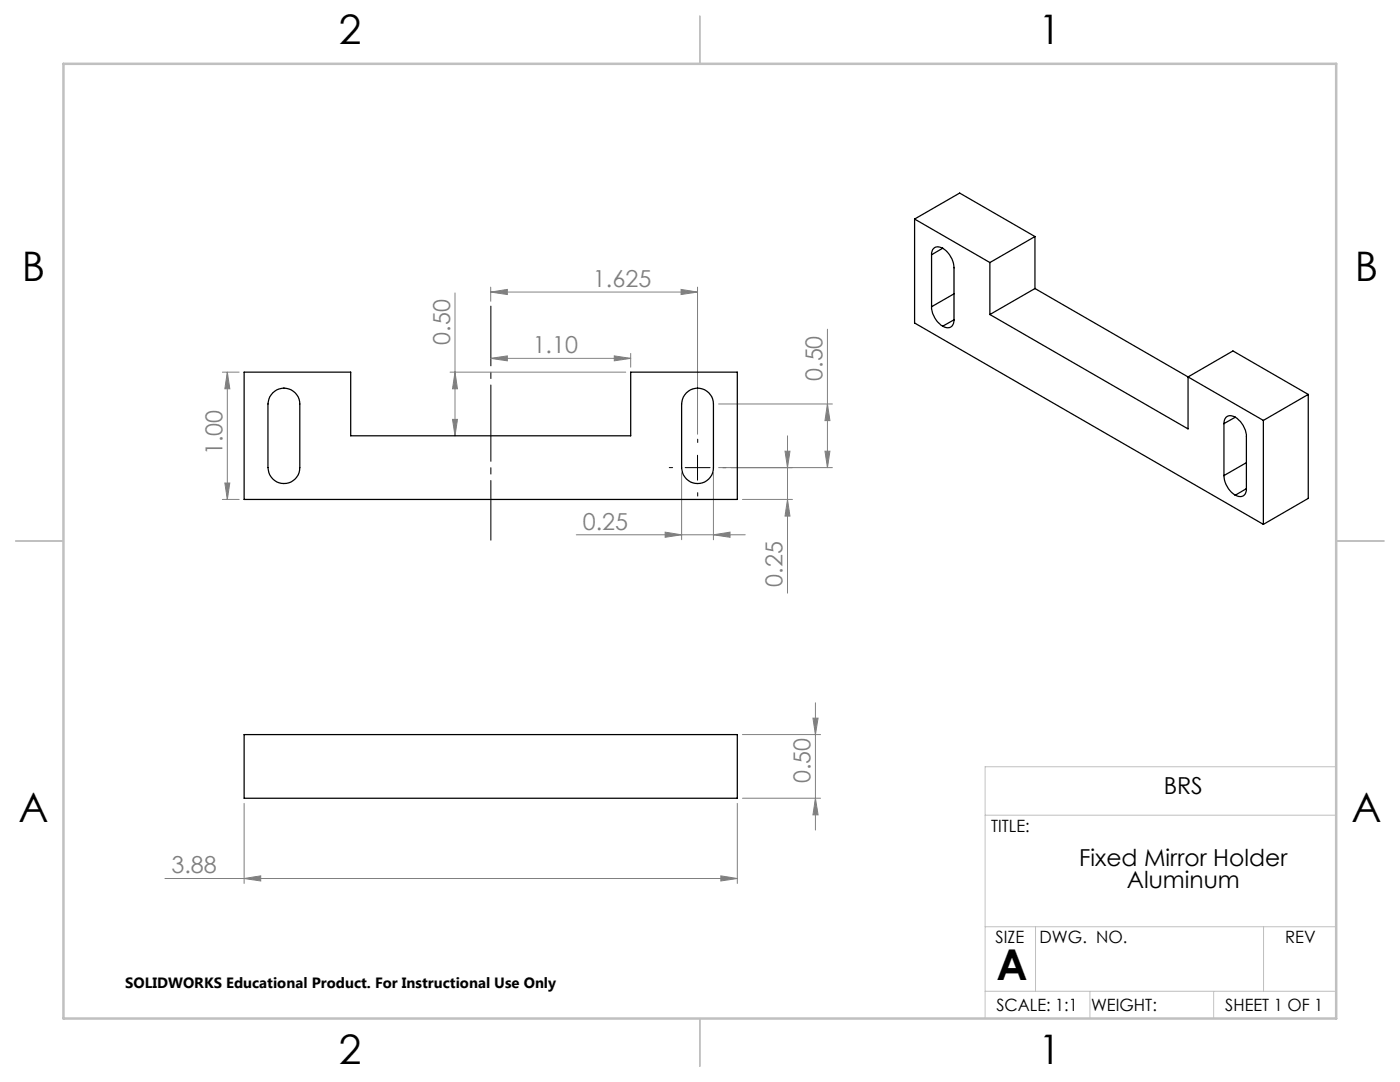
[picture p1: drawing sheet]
<svg xmlns="http://www.w3.org/2000/svg" width="279mm" height="216mm" viewBox="0 0 279 216" stroke-linecap="round" stroke-linejoin="round" font-family="sans-serif">
<g fill="none" stroke="#808080" stroke-width=".2">
<path d="M90.8 58.5v28.5M97.9 58.3l3.3-.6v1.1zM97.9 57.3v2.8M97.9 58.3h41.3M135.9 57.7l3.3 .6-3.3 .5zM139.2 57.3v29.3M44.4 74.3h3.3M45.4 74.3v25.4M45.4 74.3l.5 3.3h-1zM89.8 74.3h35.1M90.8 74.3l.5 3.3h-1zM97.9 71.5l3.3-.5v1z"/>
<path d="M97.9 71.5h28M122.6 71l3.3 .5-3.3 .5zM125.9 70.5v2.8M165.1 65.7v27.6M44.4 99.7h3.3M44.9 96.4h1l-.5 3.3zM90.3 83.7h1l-.5 3.3zM136 94.3v13.4M142.4 94.3v13.4M143.4 80.6h22.7M143.4 93.3h22.7M148.2 99.7h10"/>
<path d="M156.7 90h1l-.5 3.3zM157.2 87v31.4M157.2 99.7l.5 3.3h-1zM164.6 90h1l-.5 3.3zM165.1 80.6l.5 3.3h-1zM115 106.7h33.7M132.8 106.2l3.2 .5-3.2 .5zM142.4 106.7l3.3-.5v1zM148.2 159.3h15.6M148.2 146.6h15.6M162.2 143.3h1.1l-.6 3.3zM162.7 140.2v25.4"/>
<path d="M162.7 159.3l.6 3.3h-1.1zM32.9 175.3h114.2M48.7 175.3l3.3-.5v1zM48.7 160.3v16M143.9 174.8l3.2 .5-3.2 .5zM147.1 160.3v16"/>
</g>
<path d="M98 107.8v-46.7" fill="none" stroke="#000" stroke-width=".2" stroke-dasharray="15.2 1.3 1.3 1.3" stroke-dashoffset="3.3"/>
<path d="M134.2 93.3h-.6M139.2 88.3v-.7M139.2 98.3v.7M144.2 93.3h.7" fill="none" stroke="#000" stroke-width=".2" stroke-dasharray="15.2 1.3 1.3 1.3"/>
<path d="M136.7 93.3h5M139.2 90.8v5" fill="none" stroke="#000" stroke-width=".2"/>
<path d="M266.7 153h-70.1v50.2M196.6 162.7h70.1M196.6 197.8h70.1M196.6 184.9h70.1M206.7 184.9v12.9M217.5 197.8v5.4M242.2 197.8v5.4M252.2 184.9v12.9" fill="none" stroke="#c0c0c0" stroke-width=".2"/>
<path d="M139.7 3.2v9.5M3.1 107.9h9.6M266.7 107.9h9.5M139.7 203.2v9.6" fill="none" stroke="#c0c0c0" stroke-width=".25"/>
<path d="M12.7 12.7h254v190.5h-254z" fill="none" stroke="#c0c0c0" stroke-width=".5"/>
<g fill="#808080">
<path d="M132.8 106.2l3.2 .5-3.2 .5zM142.4 106.7l3.3-.5v1zM97.9 58.3l3.3-.6v1.1zM135.9 57.7l3.3 .6-3.3 .5zM97.9 71.5l3.3-.5v1zM122.6 71l3.3 .5-3.3 .5zM48.7 175.3l3.3-.5v1zM143.9 174.8l3.2 .5-3.2 .5z"/>
<path d="M90.3 83.7h1l-.5 3.3zM90.8 74.3l.5 3.3h-1z"/>
<path d="M44.9 96.4h1l-.5 3.3zM45.4 74.3l.5 3.3h-1zM162.7 159.3l.6 3.3h-1.1zM162.2 143.3h1.1l-.6 3.3z"/>
<path d="M165.1 80.6l.5 3.3h-1zM164.6 90h1l-.5 3.3zM156.7 90h1l-.5 3.3zM157.2 99.7l.5 3.3h-1z"/>
</g>
<g fill="none" stroke="#000" stroke-width=".25">
<path d="M182.5 43.7v20.8l69.6 40.1M182.5 43.7l15.1 8.7M182.5 43.7l9-5.2 15.1 8.7M185.9 50.8v10.4M188.1 49.5a5.1 5.1 0 0 1 2.3 3.9v10.4M188.1 49.5a1.36 1.36 0 0 0-1.5-.1 1.36 1.36 0 0 0-.7 1.4M188.1 49.5l-2.2 1.3M190.4 58.6l-4.5 2.6M197.6 52.4v10.4M206.6 57.6l30.5 17.6M206.6 57.6l-9 5.2M206.6 47.2l-9 5.2"/>
<path d="M206.6 47.2v10.4M48.7 74.3h21.3v12.7h55.9v-12.7h21.2v25.4h-98.4zM54.4 78.4a3.2 3.2 0 0 1 3.5-.7 3.2 3.2 0 0 1 1.9 2.9v12.7a3.2 3.2 0 0 1-3.1 3.2 3.2 3.2 0 0 1-3.2-3.2l.1-13.2a2.93 2.93 0 0 1 .8-1.7zM137 78.4a3.2 3.2 0 0 1 3.4-.7 3.2 3.2 0 0 1 2 2.9v12.7a3.2 3.2 0 0 1-3.2 3.2 3.2 3.2 0 0 1-3.2-3.2l.1-13.2a2.93 2.93 0 0 1 .9-1.7zM185.9 61.2a4.8 4.8 0 0 0 2.2 3.9M190.4 63.8a1.37 1.37 0 0 1-.7 1.5 1.37 1.37 0 0 1-1.6-.2M190.4 63.8l-2.3 1.3M197.6 62.8l39.5 22.8v-10.4M237.1 75.2l15 8.7M237.1 75.2l9-5.2 15 8.7M261.1 78.7v20.7l-9 5.2M261.1 78.7l-9 5.2"/>
<path d="M244.3 94.9a5.1 5.1 0 0 0 2.2 3.9M244.3 84.5v10.4M246.5 83.3a4.8 4.8 0 0 1 2.2 3.8v10.4M246.5 83.3a1.37 1.37 0 0 0-1.6-.2 1.37 1.37 0 0 0-.6 1.4M246.5 83.3l-2.2 1.2M248.7 97.5a1.36 1.36 0 0 1-.6 1.5 1.36 1.36 0 0 1-1.6-.2M248.7 92.3l-4.4 2.6M248.7 97.5l-2.2 1.3M252.1 83.9v20.7M48.7 146.6h98.4v12.7h-98.4z"/>
</g>
<text font-size="8.5" x="198.9" y="195.5">A</text>
<g font-size="8.1">
<text x="67.6" y="8.9">2</text>
<text x="207.3" y="8.9">1</text>
<text x="4.4" y="56.2">B</text>
<text x="270.4" y="56.2">B</text>
<text x="3.7" y="164.1">A</text>
<text x="269.7" y="164.1">A</text>
<text x="67.6" y="212.4">2</text>
<text x="207.3" y="212.4">1</text>
</g>
<g font-size="4.7" fill="#808080">
<text x="118.3" y="57.2">1.625</text>
<text x="89.8" y="68.8" transform="rotate(-90 89.8 68.8)">0.50</text>
<text x="106.3" y="70.5">1.10</text>
<text x="164.1" y="76" transform="rotate(-90 164.1 76)">0.50</text>
<text x="44.4" y="90.9" transform="rotate(-90 44.4 90.9)">1.00</text>
<text x="116.3" y="105.7">0.25</text>
<text x="156.2" y="117" transform="rotate(-90 156.2 117)">0.25</text>
<text x="161.8" y="156.3" transform="rotate(-90 161.8 156.3)">0.50</text>
<text x="34.2" y="174.3">3.88</text>
</g>
<g font-size="4.7">
<text x="232.2" y="158.4">BRS</text>
<text x="215.4" y="172.7">Fixed Mirror Holder</text>
<text x="224.9" y="177.2">Aluminum</text>
</g>
<g font-size="3.4">
<text x="197.8" y="166">TITLE:</text>
<text x="198.7" y="188.1">SIZE</text>
<text x="207.5" y="188.1">DWG. NO.</text>
<text x="256.5" y="188.2">REV</text>
<text x="198.8" y="201.7">SCALE: 1:1</text>
<text x="217.7" y="201.8">WEIGHT:</text>
<text x="244.5" y="201.7">SHEET 1 OF 1</text>
</g>
<text font-size="3" x="25" y="197.2">SOLIDWORKS Educational Product. For Instructional Use Only</text>
</svg>
